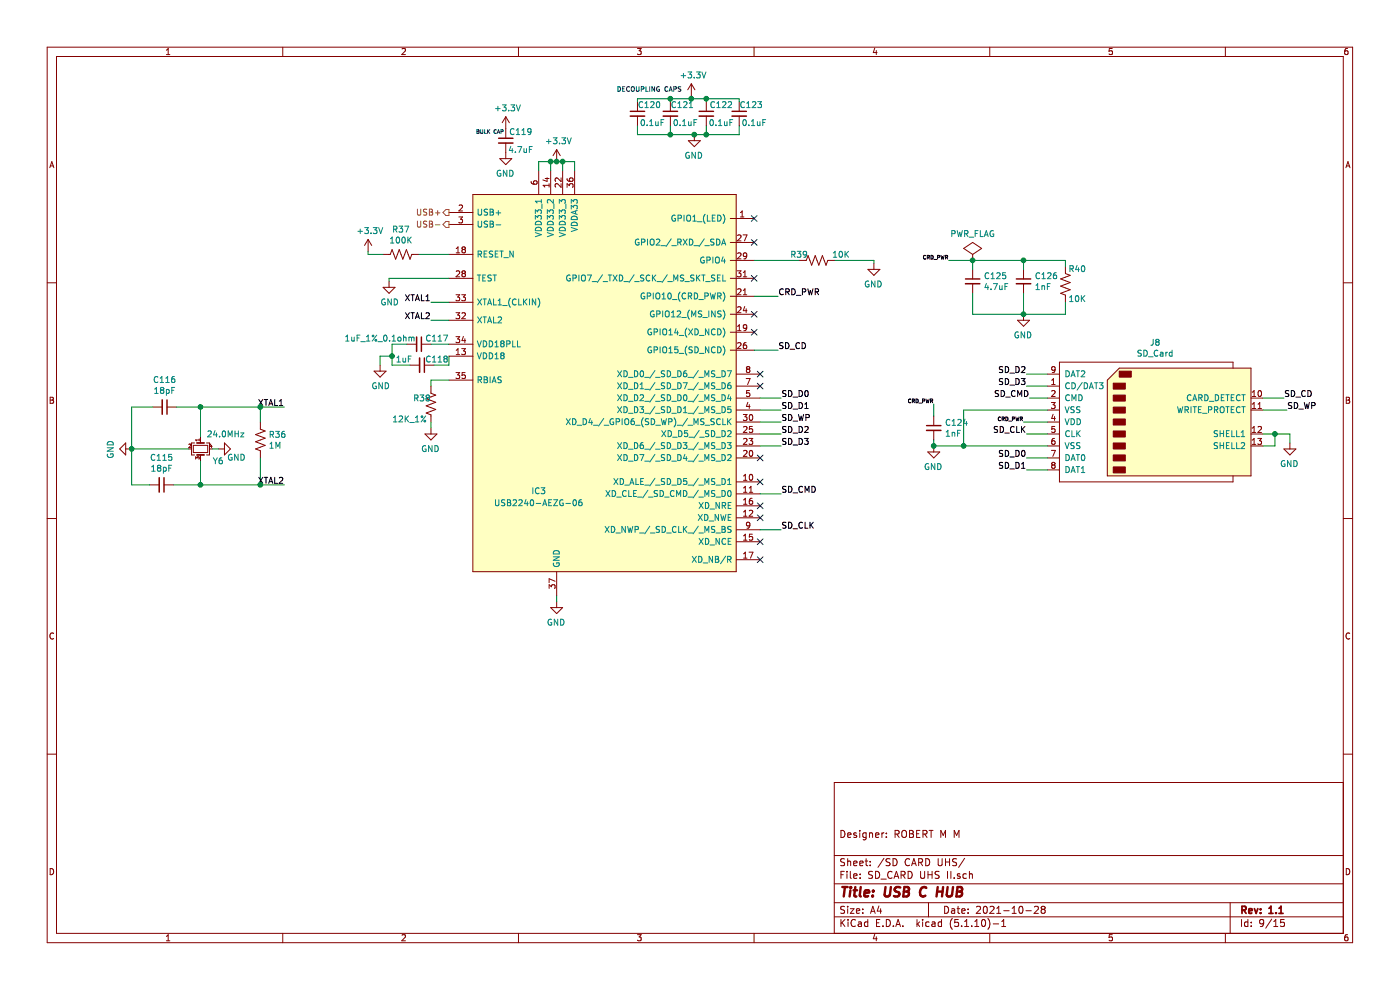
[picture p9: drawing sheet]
EESchema Schematic File Version 4
EELAYER 30 0
EELAYER END
$Descr A4 11693 8268
encoding utf-8
Sheet 9 15
Title "USB C HUB"
Date "2021-10-28"
Rev "1.1"
Comp ""
Comment1 "Designer: ROBERT M M"
Comment2 ""
Comment3 ""
Comment4 ""
$EndDescr
Text Label 10725 3325 0    50   ~ 0
SD_CD
$Comp
L OLIMEX_Power:GND #PWR?
U 1 1
P 10775 3700
AR Path="/619540C6/63D3BD81" Ref="#PWR?"  Part="1" 
AR Path="/63D3BD81" Ref="#PWR?"  Part="1" 
AR Path="/63D2BAD4/63D3BD81" Ref="#PWR0134"  Part="1" 
AR Path="/66525694/63D3BD81" Ref="#PWR?"  Part="1" 
F 0 "#PWR0134" H 10775 3450 50  0001 C CNN
F 1 "GND" H 10780 3527 50  0000 C CNN
F 2 "" H 10775 3700 60  0000 C CNN
F 3 "" H 10775 3700 60  0000 C CNN
	1    10775 3700
	-1   0    0    -1  
$EndComp
Wire Wire Line
	10775 3625 10775 3700
Text Label 10750 3425 0    50   ~ 0
SD_WP
Wire Wire Line
	10750 3425 10550 3425
Wire Wire Line
	10650 3625 10775 3625
Connection ~ 10650 3625
Wire Wire Line
	10650 3725 10650 3625
Wire Wire Line
	10550 3725 10650 3725
Wire Wire Line
	10550 3625 10650 3625
Wire Wire Line
	10550 3325 10725 3325
NoConn ~ 6300 2625
NoConn ~ 6300 2775
NoConn ~ 6350 3125
NoConn ~ 6350 3225
NoConn ~ 6350 4675
NoConn ~ 6350 4525
NoConn ~ 6350 4325
NoConn ~ 6350 4225
NoConn ~ 6350 4025
NoConn ~ 6350 3825
Wire Wire Line
	6525 3525 6350 3525
Text Label 6525 3525 0    50   ~ 0
SD_WP
Wire Wire Line
	8050 3725 8750 3725
Connection ~ 7800 3725
Wire Wire Line
	7800 3725 8050 3725
Wire Wire Line
	7800 3675 7800 3725
$Comp
L Device:C_Small C?
U 1 1
P 7800 3575
AR Path="/63D332FA" Ref="C?"  Part="1" 
AR Path="/63D2BAD4/63D332FA" Ref="C124"  Part="1" 
AR Path="/66525694/63D332FA" Ref="C?"  Part="1" 
F 0 "C124" H 7892 3621 50  0000 L CNN
F 1 "1nF" H 7892 3530 50  0000 L CNN
F 2 "" H 7800 3575 50  0001 C CNN
F 3 "~" H 7800 3575 50  0001 C CNN
	1    7800 3575
	1    0    0    -1  
$EndComp
Text Label 7800 3375 2    31   ~ 0
CRD_PWR
Connection ~ 8050 3725
Wire Wire Line
	8050 3425 8750 3425
Wire Wire Line
	8050 3725 8050 3425
$Comp
L OLIMEX_Power:GND #PWR?
U 1 1
P 7800 3725
AR Path="/619540C6/642D7827" Ref="#PWR?"  Part="1" 
AR Path="/642D7827" Ref="#PWR?"  Part="1" 
AR Path="/63D2BAD4/642D7827" Ref="#PWR0132"  Part="1" 
AR Path="/66525694/642D7827" Ref="#PWR?"  Part="1" 
F 0 "#PWR0132" H 7800 3475 50  0001 C CNN
F 1 "GND" H 7805 3552 50  0000 C CNN
F 2 "" H 7800 3725 60  0000 C CNN
F 3 "" H 7800 3725 60  0000 C CNN
	1    7800 3725
	-1   0    0    -1  
$EndComp
Wire Wire Line
	6300 2925 6500 2925
Text Label 6500 2925 0    50   ~ 0
SD_CD
Wire Wire Line
	6525 4425 6350 4425
Text Label 6525 4425 0    50   ~ 0
SD_CLK
Wire Wire Line
	8750 3625 8575 3625
Text Label 8575 3625 2    50   ~ 0
SD_CLK
Wire Wire Line
	8750 3325 8600 3325
Text Label 8600 3325 2    50   ~ 0
SD_CMD
Wire Wire Line
	6525 4125 6350 4125
Text Label 6525 4125 0    50   ~ 0
SD_CMD
Wire Wire Line
	8575 3925 8750 3925
Wire Wire Line
	8575 3825 8750 3825
Wire Wire Line
	8575 3225 8750 3225
Wire Wire Line
	8750 3125 8575 3125
Text Label 8575 3225 2    50   ~ 0
SD_D3
Text Label 8575 3125 2    50   ~ 0
SD_D2
Text Label 8575 3925 2    50   ~ 0
SD_D1
Text Label 8575 3825 2    50   ~ 0
SD_D0
Text Label 6525 3725 0    50   ~ 0
SD_D3
Text Label 6525 3625 0    50   ~ 0
SD_D2
Text Label 6525 3425 0    50   ~ 0
SD_D1
Wire Wire Line
	6350 3325 6525 3325
Wire Wire Line
	6350 3425 6525 3425
Wire Wire Line
	6350 3625 6525 3625
Wire Wire Line
	6525 3725 6350 3725
Text Label 6525 3325 0    50   ~ 0
SD_D0
$Comp
L Connector:SD_Card J?
U 1 1
P 9650 3525
AR Path="/63D332CA" Ref="J?"  Part="1" 
AR Path="/63D2BAD4/63D332CA" Ref="J8"  Part="1" 
AR Path="/66525694/63D332CA" Ref="J?"  Part="1" 
F 0 "J8" H 9650 4190 50  0000 C CNN
F 1 "SD_Card" H 9650 4099 50  0000 C CNN
F 2 "" H 9650 3525 50  0001 C CNN
F 3 "http://portal.fciconnect.com/Comergent//fci/drawing/10067847.pdf" H 9650 3525 50  0001 C CNN
	1    9650 3525
	1    0    0    -1  
$EndComp
Wire Wire Line
	8550 2625 8900 2625
Wire Wire Line
	8900 2525 8900 2625
Connection ~ 8550 2625
Wire Wire Line
	8550 2450 8550 2625
Wire Wire Line
	8125 2625 8550 2625
Wire Wire Line
	8125 2450 8125 2625
$Comp
L OLIMEX_Power:GND #PWR?
U 1 1
P 8550 2625
AR Path="/619540C6/642D7826" Ref="#PWR?"  Part="1" 
AR Path="/642D7826" Ref="#PWR?"  Part="1" 
AR Path="/63D2BAD4/642D7826" Ref="#PWR0133"  Part="1" 
AR Path="/66525694/642D7826" Ref="#PWR?"  Part="1" 
F 0 "#PWR0133" H 8550 2375 50  0001 C CNN
F 1 "GND" H 8555 2452 50  0000 C CNN
F 2 "" H 8550 2625 60  0000 C CNN
F 3 "" H 8550 2625 60  0000 C CNN
	1    8550 2625
	-1   0    0    -1  
$EndComp
Connection ~ 8550 2175
Wire Wire Line
	8900 2175 8900 2225
Wire Wire Line
	8550 2175 8900 2175
Connection ~ 8125 2175
Wire Wire Line
	8550 2175 8550 2250
Wire Wire Line
	8125 2175 8550 2175
$Comp
L Device:R_US R?
U 1 1
P 8900 2375
AR Path="/642D7825" Ref="R?"  Part="1" 
AR Path="/63D2BAD4/642D7825" Ref="R40"  Part="1" 
AR Path="/66525694/642D7825" Ref="R?"  Part="1" 
F 0 "R40" H 8800 2250 50  0000 C CNN
F 1 "10K" H 8800 2500 50  0000 C CNN
F 2 "" V 8940 2365 50  0001 C CNN
F 3 "~" H 8900 2375 50  0001 C CNN
	1    8900 2375
	-1   0    0    1   
$EndComp
$Comp
L Device:C_Small C?
U 1 1
P 8550 2350
AR Path="/642D7824" Ref="C?"  Part="1" 
AR Path="/63D2BAD4/642D7824" Ref="C126"  Part="1" 
AR Path="/66525694/642D7824" Ref="C?"  Part="1" 
F 0 "C126" H 8642 2396 50  0000 L CNN
F 1 "1nF" H 8642 2305 50  0000 L CNN
F 2 "" H 8550 2350 50  0001 C CNN
F 3 "~" H 8550 2350 50  0001 C CNN
	1    8550 2350
	1    0    0    -1  
$EndComp
$Comp
L Device:C_Small C?
U 1 1
P 8125 2350
AR Path="/642D7823" Ref="C?"  Part="1" 
AR Path="/63D2BAD4/642D7823" Ref="C125"  Part="1" 
AR Path="/66525694/642D7823" Ref="C?"  Part="1" 
F 0 "C125" H 8217 2396 50  0000 L CNN
F 1 "4.7uF" H 8217 2305 50  0000 L CNN
F 2 "" H 8125 2350 50  0001 C CNN
F 3 "~" H 8125 2350 50  0001 C CNN
	1    8125 2350
	1    0    0    -1  
$EndComp
Wire Wire Line
	8125 2175 8125 2250
Wire Wire Line
	7925 2175 8125 2175
Text Label 7925 2175 2    31   ~ 0
CRD_PWR
Wire Wire Line
	6300 2475 6500 2475
Text Label 6500 2475 0    50   ~ 0
CRD_PWR
NoConn ~ 6300 2325
Wire Wire Line
	7300 2175 7300 2200
Wire Wire Line
	6975 2175 7300 2175
$Comp
L OLIMEX_Power:GND #PWR?
U 1 1
P 7300 2200
AR Path="/619540C6/642D7822" Ref="#PWR?"  Part="1" 
AR Path="/642D7822" Ref="#PWR?"  Part="1" 
AR Path="/63D2BAD4/642D7822" Ref="#PWR0131"  Part="1" 
AR Path="/66525694/642D7822" Ref="#PWR?"  Part="1" 
F 0 "#PWR0131" H 7300 1950 50  0001 C CNN
F 1 "GND" H 7305 2027 50  0000 C CNN
F 2 "" H 7300 2200 60  0000 C CNN
F 3 "" H 7300 2200 60  0000 C CNN
	1    7300 2200
	-1   0    0    -1  
$EndComp
Wire Wire Line
	6300 2175 6675 2175
$Comp
L Device:R_US R?
U 1 1
P 6825 2175
AR Path="/642D7821" Ref="R?"  Part="1" 
AR Path="/63D2BAD4/642D7821" Ref="R39"  Part="1" 
AR Path="/66525694/642D7821" Ref="R?"  Part="1" 
F 0 "R39" V 6775 2025 50  0000 C CNN
F 1 "10K" V 6775 2375 50  0000 C CNN
F 2 "" V 6865 2165 50  0001 C CNN
F 3 "~" H 6825 2175 50  0001 C CNN
	1    6825 2175
	0    1    1    0   
$EndComp
NoConn ~ 6300 2025
NoConn ~ 6300 1825
Wire Wire Line
	3600 3575 3600 3525
$Comp
L OLIMEX_Power:GND #PWR?
U 1 1
P 3600 3575
AR Path="/619540C6/63D3327C" Ref="#PWR?"  Part="1" 
AR Path="/63D3327C" Ref="#PWR?"  Part="1" 
AR Path="/63D2BAD4/63D3327C" Ref="#PWR0124"  Part="1" 
AR Path="/66525694/63D3327C" Ref="#PWR?"  Part="1" 
F 0 "#PWR0124" H 3600 3325 50  0001 C CNN
F 1 "GND" H 3605 3402 50  0000 C CNN
F 2 "" H 3600 3575 60  0000 C CNN
F 3 "" H 3600 3575 60  0000 C CNN
	1    3600 3575
	-1   0    0    -1  
$EndComp
Wire Wire Line
	3600 3175 3600 3225
Wire Wire Line
	3750 3175 3600 3175
$Comp
L Device:R_US R?
U 1 1
P 3600 3375
AR Path="/642D781E" Ref="R?"  Part="1" 
AR Path="/63D2BAD4/642D781E" Ref="R38"  Part="1" 
AR Path="/66525694/642D781E" Ref="R?"  Part="1" 
F 0 "R38" H 3450 3425 50  0000 L CNN
F 1 "12K_1%" H 3275 3250 50  0000 L CNN
F 2 "" V 3640 3365 50  0001 C CNN
F 3 "~" H 3600 3375 50  0001 C CNN
	1    3600 3375
	1    0    0    -1  
$EndComp
$Comp
L OLIMEX_Power:GND #PWR?
U 1 1
P 4225 1275
AR Path="/619540C6/63D3326E" Ref="#PWR?"  Part="1" 
AR Path="/63D3326E" Ref="#PWR?"  Part="1" 
AR Path="/63D2BAD4/63D3326E" Ref="#PWR0126"  Part="1" 
AR Path="/66525694/63D3326E" Ref="#PWR?"  Part="1" 
F 0 "#PWR0126" H 4225 1025 50  0001 C CNN
F 1 "GND" H 4230 1102 50  0000 C CNN
F 2 "" H 4225 1275 60  0000 C CNN
F 3 "" H 4225 1275 60  0000 C CNN
	1    4225 1275
	-1   0    0    -1  
$EndComp
$Comp
L OLIMEX_Power:GND #PWR?
U 1 1
P 5800 1125
AR Path="/619540C6/63D33268" Ref="#PWR?"  Part="1" 
AR Path="/63D33268" Ref="#PWR?"  Part="1" 
AR Path="/63D2BAD4/63D33268" Ref="#PWR0130"  Part="1" 
AR Path="/66525694/63D33268" Ref="#PWR?"  Part="1" 
F 0 "#PWR0130" H 5800 875 50  0001 C CNN
F 1 "GND" H 5805 952 50  0000 C CNN
F 2 "" H 5800 1125 60  0000 C CNN
F 3 "" H 5800 1125 60  0000 C CNN
	1    5800 1125
	-1   0    0    -1  
$EndComp
Wire Wire Line
	5600 1125 5800 1125
Wire Wire Line
	5800 1125 5900 1125
Connection ~ 5800 1125
Connection ~ 5900 825 
Wire Wire Line
	6175 825  6175 850 
Wire Wire Line
	5900 825  6175 825 
Connection ~ 5775 825 
Wire Wire Line
	5900 825  5900 850 
Wire Wire Line
	5775 825  5900 825 
Wire Wire Line
	5600 825  5775 825 
Connection ~ 5600 825 
Wire Wire Line
	5600 850  5600 825 
Wire Wire Line
	5775 825  5775 800 
Wire Wire Line
	5325 825  5600 825 
Wire Wire Line
	5325 850  5325 825 
$Comp
L OLIMEX_Power:+3.3V #PWR?
U 1 1
P 5775 800
AR Path="/642D781B" Ref="#PWR?"  Part="1" 
AR Path="/63D2BAD4/642D781B" Ref="#PWR0129"  Part="1" 
AR Path="/66525694/642D781B" Ref="#PWR?"  Part="1" 
F 0 "#PWR0129" H 5775 650 50  0001 C CNN
F 1 "+3.3V" H 5790 973 50  0000 C CNN
F 2 "" H 5775 800 60  0000 C CNN
F 3 "" H 5775 800 60  0000 C CNN
	1    5775 800 
	1    0    0    -1  
$EndComp
Connection ~ 5900 1125
Wire Wire Line
	6175 1125 6175 1050
Wire Wire Line
	5900 1125 6175 1125
Wire Wire Line
	5900 1125 5900 1050
Connection ~ 5600 1125
Wire Wire Line
	5600 1050 5600 1125
Wire Wire Line
	5325 1125 5600 1125
Wire Wire Line
	5325 1050 5325 1125
$Comp
L OLIMEX_Power:+3.3V #PWR?
U 1 1
P 4225 1075
AR Path="/642D781A" Ref="#PWR?"  Part="1" 
AR Path="/63D2BAD4/642D781A" Ref="#PWR0125"  Part="1" 
AR Path="/66525694/642D781A" Ref="#PWR?"  Part="1" 
F 0 "#PWR0125" H 4225 925 50  0001 C CNN
F 1 "+3.3V" H 4240 1248 50  0000 C CNN
F 2 "" H 4225 1075 60  0000 C CNN
F 3 "" H 4225 1075 60  0000 C CNN
	1    4225 1075
	1    0    0    -1  
$EndComp
Text Notes 3975 1125 0    31   ~ 0
BULK CAP
$Comp
L Device:C_Small C?
U 1 1
P 4225 1175
AR Path="/63D3323E" Ref="C?"  Part="1" 
AR Path="/63D2BAD4/63D3323E" Ref="C119"  Part="1" 
AR Path="/66525694/63D3323E" Ref="C?"  Part="1" 
F 0 "C119" H 4300 1250 50  0000 C CNN
F 1 "4.7uF" H 4350 1100 50  0000 C CNN
F 2 "" H 4225 1175 50  0001 C CNN
F 3 "~" H 4225 1175 50  0001 C CNN
	1    4225 1175
	1    0    0    -1  
$EndComp
$Comp
L Device:C_Small C?
U 1 1
P 6175 950
AR Path="/63D33238" Ref="C?"  Part="1" 
AR Path="/63D2BAD4/63D33238" Ref="C123"  Part="1" 
AR Path="/66525694/63D33238" Ref="C?"  Part="1" 
F 0 "C123" H 6250 1025 50  0000 C CNN
F 1 "0.1uF" H 6300 875 50  0000 C CNN
F 2 "" H 6175 950 50  0001 C CNN
F 3 "~" H 6175 950 50  0001 C CNN
	1    6175 950 
	1    0    0    -1  
$EndComp
$Comp
L Device:C_Small C?
U 1 1
P 5900 950
AR Path="/63D33232" Ref="C?"  Part="1" 
AR Path="/63D2BAD4/63D33232" Ref="C122"  Part="1" 
AR Path="/66525694/63D33232" Ref="C?"  Part="1" 
F 0 "C122" H 5975 1025 50  0000 C CNN
F 1 "0.1uF" H 6025 875 50  0000 C CNN
F 2 "" H 5900 950 50  0001 C CNN
F 3 "~" H 5900 950 50  0001 C CNN
	1    5900 950 
	1    0    0    -1  
$EndComp
$Comp
L Device:C_Small C?
U 1 1
P 5600 950
AR Path="/642D7816" Ref="C?"  Part="1" 
AR Path="/63D2BAD4/642D7816" Ref="C121"  Part="1" 
AR Path="/66525694/642D7816" Ref="C?"  Part="1" 
F 0 "C121" H 5675 1025 50  0000 C CNN
F 1 "0.1uF" H 5725 875 50  0000 C CNN
F 2 "" H 5600 950 50  0001 C CNN
F 3 "~" H 5600 950 50  0001 C CNN
	1    5600 950 
	1    0    0    -1  
$EndComp
$Comp
L Device:C_Small C?
U 1 1
P 5325 950
AR Path="/642D7815" Ref="C?"  Part="1" 
AR Path="/63D2BAD4/642D7815" Ref="C120"  Part="1" 
AR Path="/66525694/642D7815" Ref="C?"  Part="1" 
F 0 "C120" H 5400 1025 50  0000 C CNN
F 1 "0.1uF" H 5450 875 50  0000 C CNN
F 2 "" H 5325 950 50  0001 C CNN
F 3 "~" H 5325 950 50  0001 C CNN
	1    5325 950 
	1    0    0    -1  
$EndComp
Wire Wire Line
	3275 2975 3275 3050
Connection ~ 3275 2975
Wire Wire Line
	3175 2975 3275 2975
Wire Wire Line
	3175 3050 3175 2975
Wire Wire Line
	3275 2875 3275 2975
Wire Wire Line
	3400 2875 3275 2875
Wire Wire Line
	3750 3050 3625 3050
Wire Wire Line
	3750 2975 3750 3050
Wire Wire Line
	3750 2875 3600 2875
$Comp
L Device:C_Small C?
U 1 1
P 3525 3050
AR Path="/642D7814" Ref="C?"  Part="1" 
AR Path="/63D2BAD4/642D7814" Ref="C118"  Part="1" 
AR Path="/66525694/642D7814" Ref="C?"  Part="1" 
F 0 "C118" V 3475 3125 50  0000 C CNN
F 1 "1uF" V 3475 2900 50  0000 C CNN
F 2 "" H 3525 3050 50  0001 C CNN
F 3 "~" H 3525 3050 50  0001 C CNN
	1    3525 3050
	0    1    1    0   
$EndComp
$Comp
L OLIMEX_Power:GND #PWR?
U 1 1
P 3175 3050
AR Path="/642D7813" Ref="#PWR?"  Part="1" 
AR Path="/63D2BAD4/642D7813" Ref="#PWR0122"  Part="1" 
AR Path="/66525694/642D7813" Ref="#PWR?"  Part="1" 
F 0 "#PWR0122" H 3175 2800 50  0001 C CNN
F 1 "GND" H 3180 2877 50  0000 C CNN
F 2 "" H 3175 3050 60  0000 C CNN
F 3 "" H 3175 3050 60  0000 C CNN
	1    3175 3050
	1    0    0    -1  
$EndComp
$Comp
L Device:C_Small C?
U 1 1
P 3500 2875
AR Path="/642D7812" Ref="C?"  Part="1" 
AR Path="/63D2BAD4/642D7812" Ref="C117"  Part="1" 
AR Path="/66525694/642D7812" Ref="C?"  Part="1" 
F 0 "C117" V 3450 2975 50  0000 C CNN
F 1 "1uF_1%_0.1ohm" V 3450 2550 50  0000 C CNN
F 2 "" H 3500 2875 50  0001 C CNN
F 3 "~" H 3500 2875 50  0001 C CNN
	1    3500 2875
	0    1    1    0   
$EndComp
Text HLabel 3750 1875 0    50   Output ~ 0
USB-
Text HLabel 3750 1775 0    50   Output ~ 0
USB+
Wire Wire Line
	3075 2125 3075 2100
Wire Wire Line
	3200 2125 3075 2125
$Comp
L OLIMEX_Power:+3.3V #PWR?
U 1 1
P 3075 2100
AR Path="/642D7811" Ref="#PWR?"  Part="1" 
AR Path="/63D2BAD4/642D7811" Ref="#PWR0121"  Part="1" 
AR Path="/66525694/642D7811" Ref="#PWR?"  Part="1" 
F 0 "#PWR0121" H 3075 1950 50  0001 C CNN
F 1 "+3.3V" H 3090 2273 50  0000 C CNN
F 2 "" H 3075 2100 60  0000 C CNN
F 3 "" H 3075 2100 60  0000 C CNN
	1    3075 2100
	1    0    0    -1  
$EndComp
Wire Wire Line
	3750 2125 3500 2125
$Comp
L Device:R_US R?
U 1 1
P 3350 2125
AR Path="/642D7810" Ref="R?"  Part="1" 
AR Path="/63D2BAD4/642D7810" Ref="R37"  Part="1" 
AR Path="/66525694/642D7810" Ref="R?"  Part="1" 
F 0 "R37" V 3555 2125 50  0000 C CNN
F 1 "100K" V 3464 2125 50  0000 C CNN
F 2 "" V 3390 2115 50  0001 C CNN
F 3 "~" H 3350 2125 50  0001 C CNN
	1    3350 2125
	0    -1   -1   0   
$EndComp
Connection ~ 4700 1350
Wire Wire Line
	4800 1350 4800 1425
Wire Wire Line
	4700 1350 4800 1350
Connection ~ 4650 1350
Wire Wire Line
	4700 1350 4700 1425
Wire Wire Line
	4650 1350 4700 1350
Wire Wire Line
	4600 1350 4500 1350
Connection ~ 4600 1350
Wire Wire Line
	4600 1425 4600 1350
Wire Wire Line
	4500 1350 4500 1425
Wire Wire Line
	4650 1350 4600 1350
$Comp
L OLIMEX_Power:+3.3V #PWR?
U 1 1
P 4650 1350
AR Path="/642D780F" Ref="#PWR?"  Part="1" 
AR Path="/63D2BAD4/642D780F" Ref="#PWR0127"  Part="1" 
AR Path="/66525694/642D780F" Ref="#PWR?"  Part="1" 
F 0 "#PWR0127" H 4650 1200 50  0001 C CNN
F 1 "+3.3V" H 4665 1523 50  0000 C CNN
F 2 "" H 4650 1350 60  0000 C CNN
F 3 "" H 4650 1350 60  0000 C CNN
	1    4650 1350
	1    0    0    -1  
$EndComp
Wire Wire Line
	3250 2325 3250 2350
Wire Wire Line
	3750 2325 3250 2325
$Comp
L OLIMEX_Power:GND #PWR?
U 1 1
P 3250 2350
AR Path="/642D780E" Ref="#PWR?"  Part="1" 
AR Path="/63D2BAD4/642D780E" Ref="#PWR0123"  Part="1" 
AR Path="/66525694/642D780E" Ref="#PWR?"  Part="1" 
F 0 "#PWR0123" H 3250 2100 50  0001 C CNN
F 1 "GND" H 3255 2177 50  0000 C CNN
F 2 "" H 3250 2350 60  0000 C CNN
F 3 "" H 3250 2350 60  0000 C CNN
	1    3250 2350
	1    0    0    -1  
$EndComp
Wire Wire Line
	3750 2675 3600 2675
Wire Wire Line
	3600 2525 3750 2525
Text Label 3600 2675 2    50   ~ 0
XTAL2
Text Label 3600 2525 2    50   ~ 0
XTAL1
Text Label 2375 3400 2    50   ~ 0
XTAL1
Wire Wire Line
	1275 3400 1100 3400
Wire Wire Line
	4650 5025 4650 4975
$Comp
L OLIMEX_Power:GND #PWR?
U 1 1
P 4650 5025
AR Path="/619540C6/63D3319A" Ref="#PWR?"  Part="1" 
AR Path="/63D3319A" Ref="#PWR?"  Part="1" 
AR Path="/63D2BAD4/63D3319A" Ref="#PWR0128"  Part="1" 
AR Path="/66525694/63D3319A" Ref="#PWR?"  Part="1" 
F 0 "#PWR0128" H 4650 4775 50  0001 C CNN
F 1 "GND" H 4655 4852 50  0000 C CNN
F 2 "" H 4650 5025 60  0000 C CNN
F 3 "" H 4650 5025 60  0000 C CNN
	1    4650 5025
	-1   0    0    -1  
$EndComp
Wire Wire Line
	1475 3400 1675 3400
Connection ~ 1675 3400
Connection ~ 2175 3400
Wire Wire Line
	1675 3400 2175 3400
Wire Wire Line
	2175 3400 2375 3400
Wire Wire Line
	3275 3050 3425 3050
$Comp
L Device:Crystal_GND24_Small Y?
U 1 1
P 1675 3750
AR Path="/63D331A1" Ref="Y?"  Part="1" 
AR Path="/63D2BAD4/63D331A1" Ref="Y6"  Part="1" 
AR Path="/66525694/63D331A1" Ref="Y?"  Part="1" 
F 0 "Y6" V 1775 3850 50  0000 L CNN
F 1 "24.0MHz" V 1550 3800 50  0000 L CNN
F 2 "" H 1675 3750 50  0001 C CNN
F 3 "~" H 1675 3750 50  0001 C CNN
	1    1675 3750
	0    1    1    0   
$EndComp
$Comp
L Device:C_Small C?
U 1 1
P 1375 3400
AR Path="/642D7809" Ref="C?"  Part="1" 
AR Path="/63D2BAD4/642D7809" Ref="C116"  Part="1" 
AR Path="/66525694/642D7809" Ref="C?"  Part="1" 
F 0 "C116" V 1146 3400 50  0000 C CNN
F 1 "18pF" V 1237 3400 50  0000 C CNN
F 2 "" H 1375 3400 50  0001 C CNN
F 3 "~" H 1375 3400 50  0001 C CNN
	1    1375 3400
	0    1    1    0   
$EndComp
$Comp
L Device:C_Small C?
U 1 1
P 1350 4050
AR Path="/642D780A" Ref="C?"  Part="1" 
AR Path="/63D2BAD4/642D780A" Ref="C115"  Part="1" 
AR Path="/66525694/642D780A" Ref="C?"  Part="1" 
F 0 "C115" V 1121 4050 50  0000 C CNN
F 1 "18pF" V 1212 4050 50  0000 C CNN
F 2 "" H 1350 4050 50  0001 C CNN
F 3 "~" H 1350 4050 50  0001 C CNN
	1    1350 4050
	0    1    1    0   
$EndComp
Wire Wire Line
	1675 3850 1675 4050
Wire Wire Line
	1675 4050 1450 4050
Wire Wire Line
	1675 3400 1675 3650
Wire Wire Line
	1100 4050 1250 4050
$Comp
L OLIMEX_Power:GND #PWR?
U 1 1
P 1100 3750
AR Path="/63D331B9" Ref="#PWR?"  Part="1" 
AR Path="/63D2BAD4/63D331B9" Ref="#PWR0119"  Part="1" 
AR Path="/66525694/63D331B9" Ref="#PWR?"  Part="1" 
F 0 "#PWR0119" H 1100 3500 50  0001 C CNN
F 1 "GND" H 1105 3577 50  0000 C CNN
F 2 "" H 1100 3750 60  0000 C CNN
F 3 "" H 1100 3750 60  0000 C CNN
	1    1100 3750
	0    1    1    0   
$EndComp
Wire Wire Line
	1575 3750 1100 3750
Connection ~ 1100 3750
Wire Wire Line
	1100 3750 1100 4050
Wire Wire Line
	1100 3400 1100 3750
$Comp
L OLIMEX_Power:GND #PWR?
U 1 1
P 1825 3750
AR Path="/63D331C3" Ref="#PWR?"  Part="1" 
AR Path="/63D2BAD4/63D331C3" Ref="#PWR0120"  Part="1" 
AR Path="/66525694/63D331C3" Ref="#PWR?"  Part="1" 
F 0 "#PWR0120" H 1825 3500 50  0001 C CNN
F 1 "GND" V 1750 3600 50  0000 C CNN
F 2 "" H 1825 3750 60  0000 C CNN
F 3 "" H 1825 3750 60  0000 C CNN
	1    1825 3750
	0    -1   -1   0   
$EndComp
Wire Wire Line
	1825 3750 1775 3750
Wire Wire Line
	1675 4050 2175 4050
Connection ~ 1675 4050
Text Label 2375 4050 2    50   ~ 0
XTAL2
$Comp
L Device:R_US R?
U 1 1
P 2175 3675
AR Path="/642D780D" Ref="R?"  Part="1" 
AR Path="/63D2BAD4/642D780D" Ref="R36"  Part="1" 
AR Path="/66525694/642D780D" Ref="R?"  Part="1" 
F 0 "R36" H 2243 3721 50  0000 L CNN
F 1 "1M" H 2243 3630 50  0000 L CNN
F 2 "" V 2215 3665 50  0001 C CNN
F 3 "~" H 2175 3675 50  0001 C CNN
	1    2175 3675
	1    0    0    -1  
$EndComp
Wire Wire Line
	2175 3525 2175 3400
Wire Wire Line
	2175 3825 2175 4050
Connection ~ 2175 4050
Wire Wire Line
	2175 4050 2375 4050
$Comp
L SamacSys_Parts:USB2240-AEZG-06 IC?
U 1 1
P 4650 1625
AR Path="/63D33289" Ref="IC?"  Part="1" 
AR Path="/63D2BAD4/63D33289" Ref="IC3"  Part="1" 
AR Path="/66525694/63D33289" Ref="IC?"  Part="1" 
F 0 "IC3" H 4500 -850 50  0000 C CNN
F 1 "USB2240-AEZG-06" H 4500 -950 50  0000 C CNN
F 2 "SamacSys_Parts_2:QFN50P600X600X100-37N-D" H 5050 1575 50  0001 L CNN
F 3 "https://componentsearchengine.com/Datasheets/2/USB2240-AEZG-06.pdf" H 5050 1475 50  0001 L CNN
F 4 "USB2240-AEZG-06, USB Controller 35Mbit/s USB 2.0, 3.3 V, 36-Pin, QFN" H 5050 1375 50  0001 L CNN "Description"
F 5 "1" H 5050 1275 50  0001 L CNN "Height"
F 6 "886-USB2240-AEZG-06" H 5050 1175 50  0001 L CNN "Mouser Part Number"
F 7 "https://www.mouser.co.uk/ProductDetail/Microchip-Technology/USB2240-AEZG-06?qs=pA5MXup5wxHoIFvrAD2h5w%3D%3D" H 5050 1075 50  0001 L CNN "Mouser Price/Stock"
F 8 "Microchip" H 4600 675 50  0001 L CNN "Manufacturer_Name"
F 9 "USB2240-AEZG-06" H 4600 575 50  0001 L CNN "Manufacturer_Part_Number"
	1    4650 1625
	1    0    0    -1  
$EndComp
Wire Wire Line
	7800 3375 7800 3475
Text Label 8550 3525 2    31   ~ 0
CRD_PWR
Wire Wire Line
	8750 3525 8550 3525
Text Notes 5150 775  0    39   ~ 0
DECOUPLING CAPS
$Comp
L OLIMEX_Power:PWR_FLAG #FLG0103
U 1 1
P 8125 2175
F 0 "#FLG0103" H 8125 2270 50  0001 C CNN
F 1 "PWR_FLAG" H 8125 2398 50  0000 C CNN
F 2 "" H 8125 2175 60  0000 C CNN
F 3 "" H 8125 2175 60  0000 C CNN
	1    8125 2175
	1    0    0    -1  
$EndComp
$EndSCHEMATC
